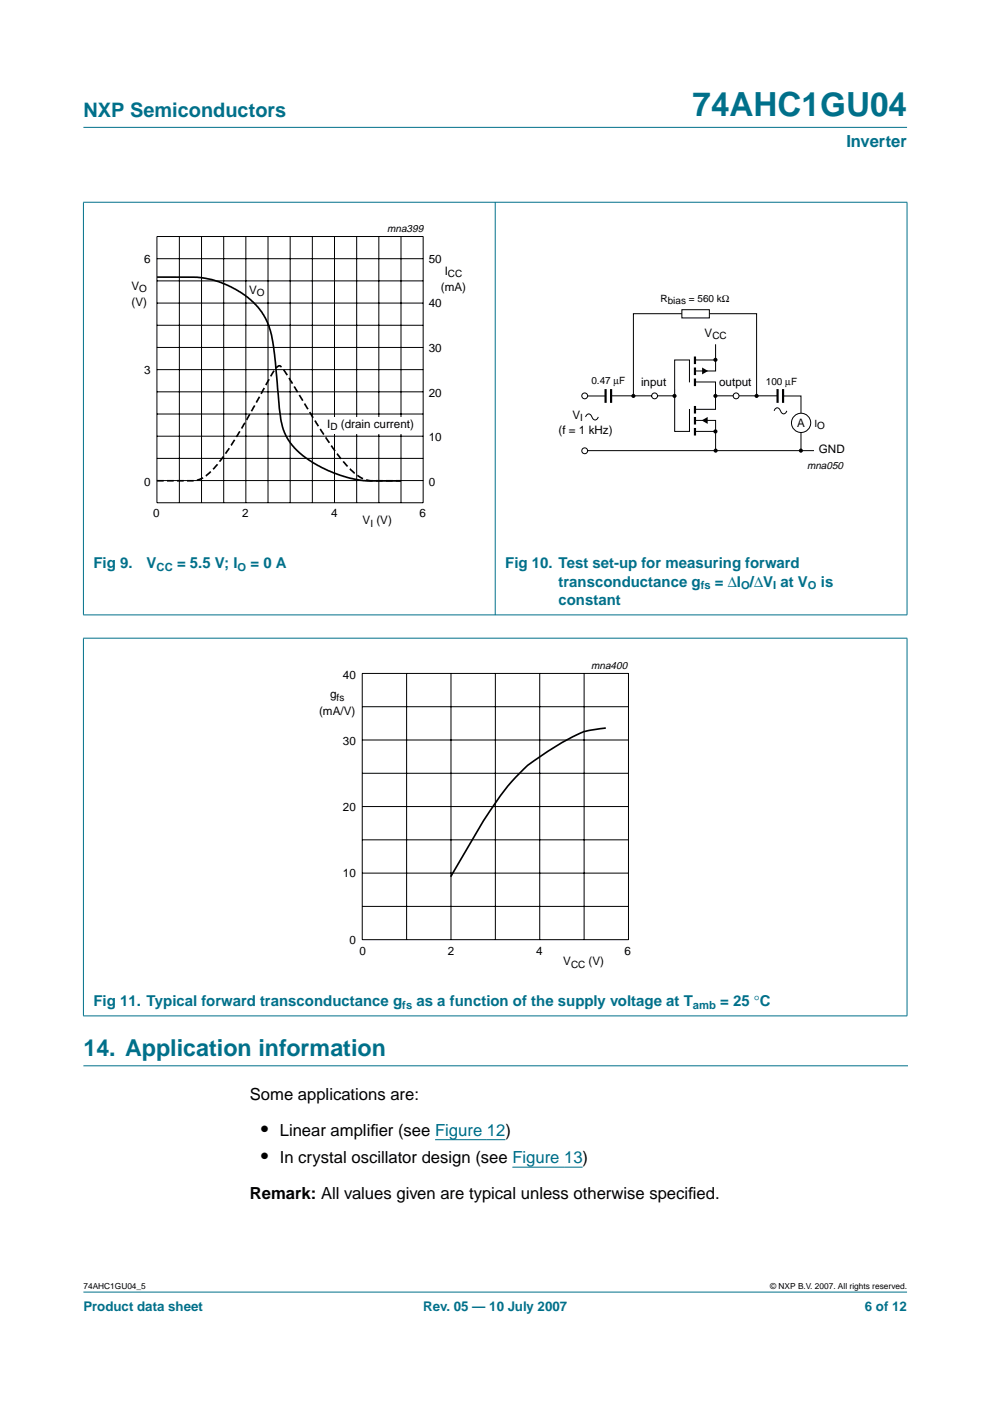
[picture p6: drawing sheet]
<svg xmlns="http://www.w3.org/2000/svg" width="210mm" height="297mm" viewBox="0 0 210 297" stroke-linecap="round" stroke-linejoin="round" font-family="sans-serif">
<g fill="#00708a" stroke="#00708a" stroke-width=".21">
<path d="M17.7 273.9h174.6z"/>
<path d="M17.7 27h174.6z"/>
<path d="M17.7 42.9v87.4z"/>
<path d="M105 42.8v87.6z"/>
<path d="M192.3 42.9v87.4z"/>
<path d="M17.6 42.9h174.8z"/>
<path d="M17.6 130.4h174.8z"/>
</g>
<path d="M17.7 226h174.7" fill="none" stroke="#00708a" stroke-width=".21"/>
<path d="M92.3 241.6h14.9M108.6 247.5h14.9" fill="none" stroke="#00f" stroke-width=".21"/>
<g fill="none" stroke="#000" stroke-width=".21">
<path d="M33.3 50.1h56.4v56.5h-56.4zM33.3 54.9h56.4M33.3 59.6h56.4M38 50.1v56.5M42.7 50.1v56.5M47.4 50.1v56.5M52.1 50.1v56.5M56.8 50.1v56.5M61.5 50.1v56.5M66.2 50.1v56.5M70.9 50.1v56.5M75.6 50.1v56.5"/>
<path d="M80.3 50.1v56.5M85 50.1v56.5M33.3 73.7h56.4M33.3 78.4h56.4M33.3 69h56.4M33.3 64.3h56.4M33.3 87.8h56.4M33.3 92.5h56.4M33.3 97.2h56.4M33.3 83.1h56.4M33.3 101.9h56.4"/>
</g>
<path d="M20.5 47.3h81.9v66.3h-81.9z" fill="none" stroke="#fff" stroke-width=".21"/>
<path d="M33.3 58.8h8.7l2.7 .4 1.7 .5 2.5 1.1 3 1.8 2.4 2.1 1.7 2.2a18.2 18.2 0 0 1 2.2 8.3l.2 1.8a105.2 105.2 0 0 0 1.5 13.5l1.2 2.8 1.9 2.2 2.6 2.1 4 2.2 3.3 1.2 3.5 .8 1.4 .2h7.2" fill="none" stroke="#000" stroke-width=".35"/>
<path d="M33.3 101.9h7.9l1.7-.5 1.4-1 2.5-2.8 3-4.4 2.5-4.2 5.4-9.8a2.83 2.83 0 0 1 1.6-1.6l.4 .3 1.1 1.4 6.3 10.5 3 4.5 2.1 2.8 2.1 2.5 2.1 1.6 1.6 .6 7 .1" fill="none" stroke="#000" stroke-width=".35" stroke-dasharray="1.4 .7" stroke-linecap="butt"/>
<path d="M69.1 88.5h17.6v3.5h-17.6z" fill="#fff"/>
<g fill="none" stroke="#000" stroke-width=".21">
<path d="M144.6 65.7h5.8v1.7h-5.8zM144.6 66.5h-10.3v17.4M147.3 76.3h4.4M150.4 66.5h10v17.4M151.7 73v5.7h-4.4M124.1 88.4a.68 .68 0 0 1 .7-.6 .68 .68 0 0 1 .7 .6 .68 .68 0 0 0 .7 .6 .68 .68 0 0 0 .7-.6M124.5 95.5h48.1M124.6 84h3.8M129.6 83.9h8.6M139.4 83.9h3.6M146.2 81.1v-4.8h-3.2v15.2h3.2v-4.8M147.3 81h4.4v5.8h-4.3"/>
<path d="M147.4 89.1h4.3v6.4M147.4 91.5h4.3M151.7 83.9h3.8M156.7 83.9h8.1M164.1 87.1a.68 .68 0 0 1 .7-.6 .68 .68 0 0 1 .7 .6 .68 .68 0 0 0 .7 .7 .68 .68 0 0 0 .6-.7M166 84h3.8v3.6M169.8 91.7v3.8M76.8 142.8h56.5v56.4h-56.5zM76.8 149.8h56.5M76.8 156.9h56.5M86.2 142.8v56.4M95.6 142.8v56.4"/>
<path d="M105 142.8v56.4M114.4 142.8v56.4M123.8 142.8v56.4M76.8 171h56.5M76.8 178.1h56.5M76.8 163.9h56.5M76.8 185.1h56.5M76.8 192.2h56.5"/>
<circle cx="124" cy="83.9" r=".62"/>
<circle cx="124" cy="95.6" r=".62"/>
<circle cx="138.8" cy="83.9" r=".62"/>
<circle cx="156.1" cy="83.9" r=".62"/>
<circle cx="169.9" cy="89.7" r="2.04"/>
</g>
<path d="M147.3 75.6v1.6M147.3 77.9v1.6M128.4 82.5v2.9M129.6 82.5v2.9M147.3 80.3v1.6M147.4 86.1v1.6M147.4 88.4v1.6M147.4 90.7v1.6M164.9 82.5v2.9M166 82.5v2.9" fill="none" stroke="#000" stroke-width=".46"/>
<g fill="#000">
<path d="M148.9 77.9l1.2 .8-1.2 .7zM148.8 89.1l1.2-.7v1.5z"/>
<circle cx="151.7" cy="76.3" r=".44"/>
<circle cx="134.3" cy="83.9" r=".44"/>
<circle cx="143" cy="83.9" r=".44"/>
<circle cx="151.7" cy="91.5" r=".44"/>
<circle cx="151.7" cy="83.9" r=".44"/>
<circle cx="151.7" cy="95.5" r=".44"/>
<circle cx="160.4" cy="83.9" r=".44"/>
<circle cx="169.8" cy="95.5" r=".44"/>
</g>
<g fill="#00708a" stroke="#00708a" stroke-width=".21">
<path d="M17.7 135.4v79.9z"/>
<path d="M192.3 135.4v79.9z"/>
<path d="M17.6 135.3h174.8z"/>
<path d="M17.6 215.4h174.8z"/>
</g>
<path d="M64.1 139.9h81.8v66.3h-81.8z" fill="none" stroke="#fff" stroke-width=".21"/>
<path d="M128.4 154.4a17.8 17.8 0 0 0-8.7 2.8l-2 1.1a37.8 37.8 0 0 0-14.1 14l-8.1 13.6" fill="none" stroke="#000" stroke-width=".35"/>
<text font-size="7.1" fill="#00708a" x="146.8" y="24.7">74AHC1GU04</text>
<text font-size="4.9" fill="#00708a" x="17.7" y="224">14. Application information</text>
<text font-size="4.2" fill="#00708a" x="17.7" y="24.9">NXP Semiconductors</text>
<g font-size="4.2">
<text x="55.4" y="240.8">•</text>
<text x="55.4" y="246.7">•</text>
</g>
<text font-size="3.5" fill="#00708a" x="179.4" y="31.1">Inverter</text>
<g font-size="3.5">
<text x="53" y="233.3">Some applications are:</text>
<text x="59.3" y="240.8">Linear amplif</text>
<text x="78.5" y="240.8">ier (see Figure 12)</text>
<text x="59.3" y="246.7">In crystal oscillator design (see Figure 13)</text>
<text x="53" y="254.3">Remark: All values given are typical unless otherwise specif</text>
<text x="145.9" y="254.3">ied.</text>
</g>
<g font-size="3.2" fill="#00708a">
<text x="19.8" y="120.5">Fig 9.</text>
<text x="31.1" y="120.5">V</text>
<text x="37.5" y="120.5">= 5.5 V; I</text>
<text x="53.1" y="120.5">= 0 A</text>
<text x="107.1" y="120.5">Fig 10. Test set-up for measuring forward</text>
<text x="118.4" y="124.4">transconductance g</text>
<text x="151.6" y="124.4">= ∆I /∆V at V</text>
<text x="174" y="124.4">is</text>
<text x="118.4" y="128.3">constant</text>
<text x="19.8" y="213.3">Fig 11. Typical forward transconductance g</text>
<text x="88.3" y="213.3">as a function of the supply voltage at T</text>
<text x="152.7" y="213.3">= 25 °C</text>
</g>
<g font-size="2.8" fill="#00708a">
<text x="17.7" y="278">Product data sheet</text>
<text x="89.7" y="278">Rev. 05 — 10 July 2007</text>
<text x="183.4" y="278">6 of 12</text>
</g>
<g font-size="2.5">
<text x="30.6" y="55.7">6</text>
<text x="90.9" y="55.7">50</text>
<text x="94.3" y="58.2">I</text>
<text x="27.9" y="61.4">V</text>
<text x="27.9" y="64.9">(V)</text>
<text x="52.8" y="62.3">V</text>
<text x="90.9" y="65.1">40</text>
<text x="93.5" y="61.7">(mA)</text>
<text x="149.4" y="71.4">V</text>
<text x="90.9" y="74.6">30</text>
<text x="30.6" y="79.3">3</text>
<text x="135.9" y="81.9">input</text>
<text x="152.5" y="81.9">output</text>
<text x="90.9" y="84.1">20</text>
<text x="121.4" y="88.8">V</text>
<text x="69.4" y="90.8">I</text>
<text x="72.3" y="90.8">(drain current)</text>
<text x="90.9" y="93.6">10</text>
<text x="118.4" y="92.1">(f = 1 kHz)</text>
<text x="169" y="90.4">A</text>
<text x="173.6" y="96.1">GND</text>
<text x="30.6" y="103">0</text>
<text x="90.9" y="103">0</text>
<text x="32.5" y="109.7">0</text>
<text x="51.4" y="109.7">2</text>
<text x="70.2" y="109.7">4</text>
<text x="76.9" y="111.2">V (V)</text>
<text x="88.9" y="109.7">6</text>
<text x="72.7" y="143.9">40</text>
<text x="70" y="148">g</text>
<text x="67.7" y="151.5">(mA/V)</text>
<text x="72.7" y="157.9">30</text>
<text x="72.7" y="172">20</text>
<text x="72.7" y="186">10</text>
<text x="74.1" y="200.1">0</text>
<text x="76.2" y="202.6">0</text>
<text x="95" y="202.6">2</text>
<text x="113.7" y="202.6">4</text>
<text x="132.4" y="202.6">6</text>
<text x="119.4" y="204.7">V</text>
<text x="124.8" y="204.7">(V)</text>
</g>
<g font-size="2.4" fill="#00708a">
<text x="33.2" y="121.1">CC</text>
<text x="50.4" y="121.1">O</text>
<text x="148.6" y="124.9">fs</text>
<text x="157.1" y="124.9">O</text>
<text x="163.9" y="124.9">I</text>
<text x="171.3" y="124.9">O</text>
<text x="85.3" y="213.8">fs</text>
<text x="146.9" y="213.8">amb</text>
</g>
<g font-size="2.2">
<text x="82.1" y="49.3">mna399</text>
<text x="171.1" y="99.4">mna050</text>
<text x="125.3" y="141.8">mna400</text>
</g>
<g font-size="2.1">
<text x="95" y="58.7">CC</text>
<text x="29.5" y="61.9">O</text>
<text x="54.5" y="62.8">O</text>
<text x="140.1" y="64">Rbias = 560 kΩ</text>
<text x="151" y="71.9">CC</text>
<text x="125.4" y="81.5">0.47 µF</text>
<text x="162.4" y="81.6">100 µF</text>
<text x="123" y="89.3">I</text>
<text x="70" y="91.3">D</text>
<text x="172.7" y="90.5">IO</text>
<text x="78.5" y="111.7">I</text>
<text x="71.4" y="148.5">fs</text>
<text x="121.1" y="205.2">CC</text>
</g>
<g font-size="1.8">
<text x="17.7" y="273.4">74AHC1GU04_5</text>
<text x="163.3" y="273.4">© NXP B.V. 2007. All rights reserved.</text>
</g>
</svg>
